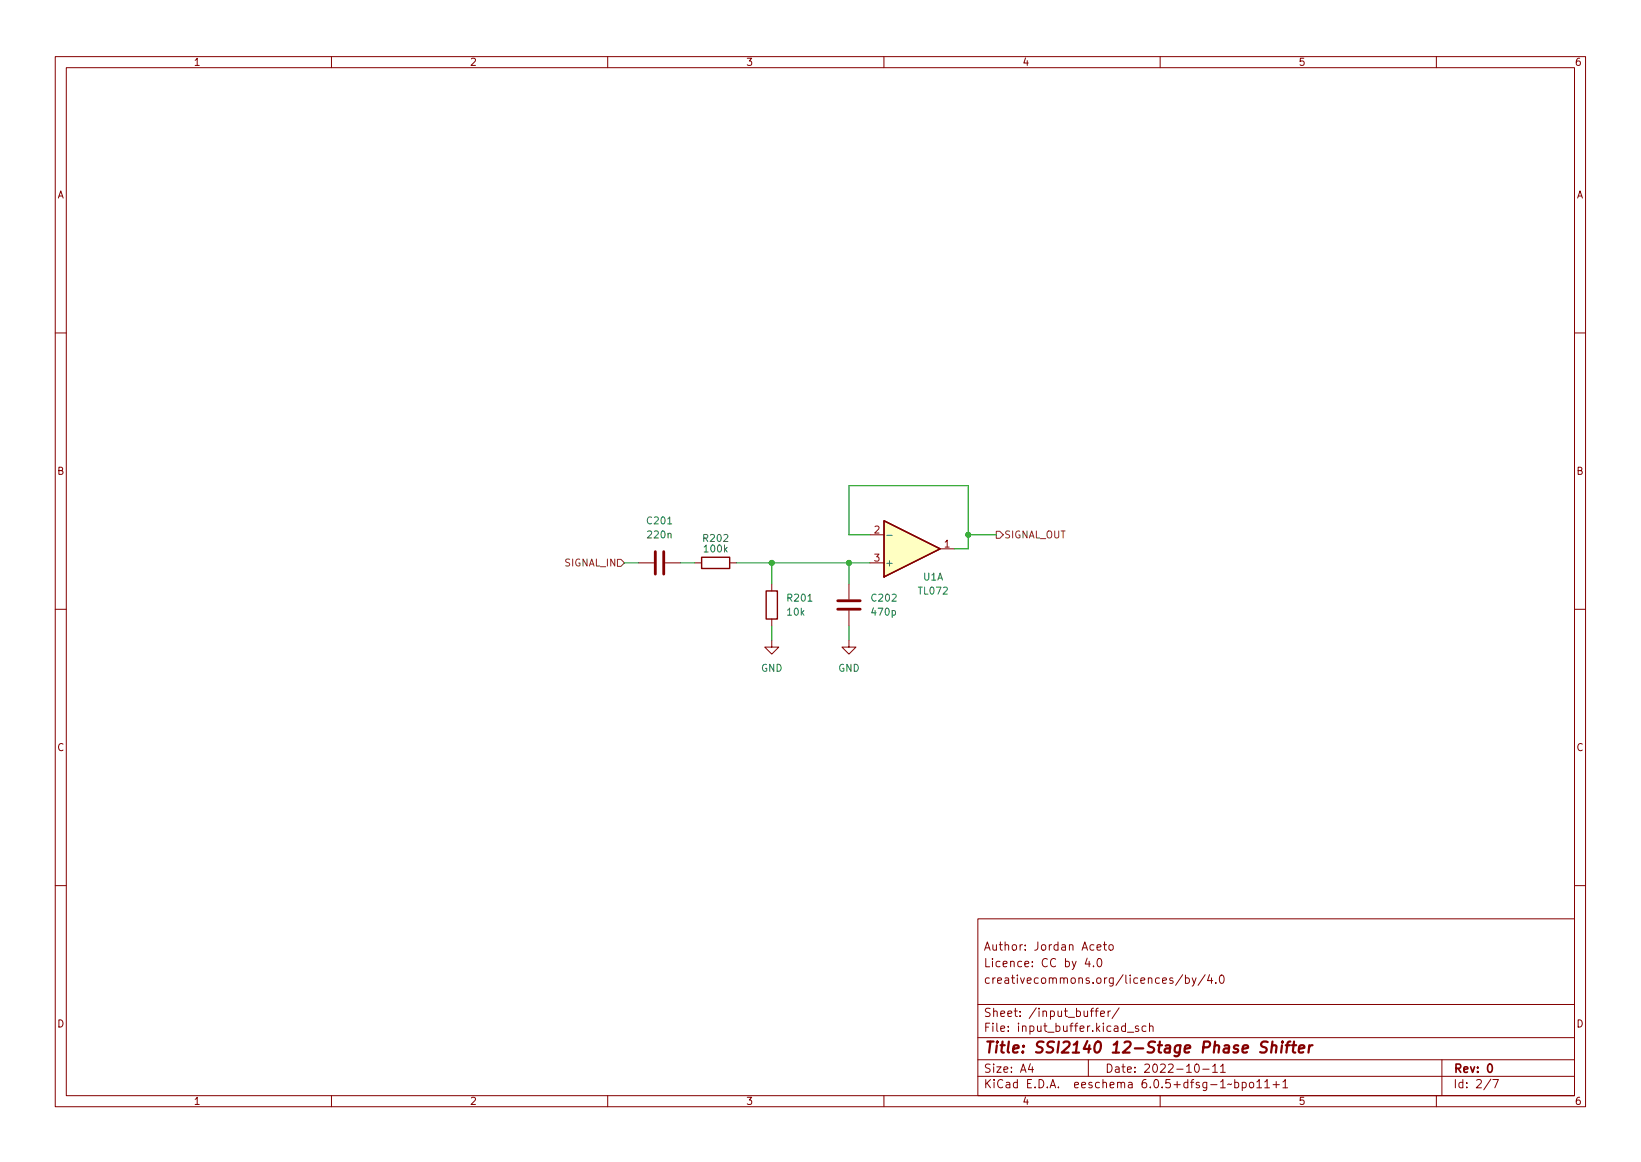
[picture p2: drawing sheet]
<svg xmlns="http://www.w3.org/2000/svg" width="297mm" height="210mm" viewBox="0 0 297 210" stroke-linecap="round" stroke-linejoin="round" font-family="sans-serif">
<g fill="none" stroke="#840000" stroke-width=".18">
<path d="M10 10.2h277v190.1h-277zM12 12.2h273v186.1h-273zM60 10.2v2M110 10.2v2M160 10.2v2M210 10.2v2M260 10.2v2M10 60.2h2M285 60.2h2M157.5 96.8h2.5M170.2 99.3h2.5M10 110.2h2"/>
<path d="M115.6 101.8h2.8M120.4 101.8h2.8M125.7 101.8h1.3M132.1 101.8h1.2M139.7 115.8v1.3h-1.3l1.3 1.3 1.3-1.3h-1.3M139.7 105.7v1.2M139.7 112v1.3M153.7 115.8v1.3h-1.3l1.3 1.3 1.2-1.3h-1.2M153.7 105.7v2.8M153.7 110.5v2.8M157.5 101.8h2.5M285 110.2h2"/>
<path d="M10 160.2h2M177 166.3h108v32h-108zM196.8 173.4l-.4 1h1M197.1 173.9v1M197.9 174.8v.1M198.6 171.4l.7-.1-.1-.3-.4-.1-.2 .2v.8h.6M198.8 173.5l.1-.1a.8 .8 0 0 1 .6 .8 .8 .8 0 0 1-.6 .7 1 1 0 0 1-.1-1.4zM199.7 170.9h.6M199.9 170.4v1.3l.4 .2M200.9 171l.3-.1 .3 .3v.4l-.3 .3h-.3l-.2-.3v-.4zM214.1 176.4l-1.3 1.9M214.6 177l.4-.1 .3 .3v.4l-.2 .3h-.5"/>
<path d="M214.6 176.4v1.5M215.8 176.9l.3 1M216.5 176.9l-.5 1.4-.2 .1M218.1 176.4l-1.2 1.9M218.9 176.4l-.3 1h.9M219.3 176.9v1M220.1 177.8v.1M220.9 176.6l.2-.2a.8 .8 0 0 1 .5 .8 .8 .8 0 0 1-.5 .7l-.2-.1-.2-.4zM285 160.2h2M60 198.3v2M110 198.3v2M160 198.3v2"/>
<path d="M177 194.8h108M177 191.8h108M177 187.8h108M177 181.8h108M186.5 192.5l-.4 1h1M186.9 193v1M197 191.8v3M197.4 182.9h.5M197.9 182.4l-.3 .2v1.3M198.2 182.9h.6M198.8 182.4l-.4 .2v1.3M199.2 183.4l.7-.1v-.3l-.5-.1-.2 .2 .1 .8h.6"/>
<path d="M200.6 182.9v1M201 182.9l-.3 .1-.1 .2M202.6 182.4l-1.3 1.9M204.1 186.8h1.1M206.1 185.7l-.4-.1-.2 .2 .1 .3 .5 .1v.4h-.6M207.4 185.7l-.4-.1-.3 .3v.4l.2 .3h.5M208.1 185.8l.2-.2 .3 .1 .1 .9M208.1 185.1v1.5M210 198.3v2M216.4 192.6l.2-.1a.8 .8 0 0 1 .5 .8 .8 .8 0 0 1-.5 .7 1 1 0 0 1-.2-1.4zM217.7 193.5h1.2M219.5 193l.4-.5v1.5"/>
<path d="M219.5 194h.9M220.9 193l.5-.5v1.5M220.9 194h.9M223.5 195.9l.4-.1 .3 .3v.4l-.1 .3h-.6M223.5 195.3v1.5M224.9 195.9l.4-.1 .3 .3v.4l-.2 .3h-.5M224.9 195.8v1.5M226.3 195.9l.3-.1 .3 .3v.4l-.3 .3h-.3l-.2-.3v-.4zM227.5 195.8l.4-.5v1.5M227.5 196.8h.9M228.9 195.8l.5-.5v1.5M228.9 196.8h.9"/>
<path d="M230.4 196.3h1.2M231 195.7v1.1M232.2 195.8l.4-.5v1.5M232.2 196.8h.9M260 198.3v2M261 191.8v6.5M269.9 195.3l-1.3 1.9M270.2 195.3h1l-.6 1.5"/>
</g>
<path d="M269.4 192.7l.2-.2a.8 .8 0 0 1 .5 .8 .8 .8 0 0 1-.5 .7l-.2-.1-.1-.4z" fill="none" stroke="#840000" stroke-width=".3"/>
<path d="M229.5 188.6a.85 .85 0 0 0-1.1 .1 .45 .45 0 0 0 .2 .7l.4 .1a.49 .49 0 0 1 .3 .5 .49 .49 0 0 1-.5 .5l-.7-.1M230.2 189.3a.49 .49 0 0 1 .9 .1l-.2 1.1M230.3 188.5l-.2 2M232.1 189.1l-.2 1.4M232.1 188.5l-.1 .1 .1 .1 .1-.1-.1-.1v.2M232.7 189.1h.8M233.6 188.5l-.4 .1-.1 .1-.3 1.8M233.9 189.1h.7M234.2 188.5l-.2 1.7 .1 .2 .4 .1M235.1 189.8l1-.2-.1-.4-.1-.1-.6 .1-.2 1 .2 .3 .6-.1M237 189.1l-.2 1.4M237.6 189.1l-.4 .1-.2 .3" fill="none" stroke="#840000" stroke-width=".4"/>
<path d="M118.6 99.8v4.1M120.1 99.8v4.1M151.6 108.7h4.1M151.6 110.2h4.1" fill="none" stroke="#840000" stroke-width=".51"/>
<path d="M160 94.2l10.2 5.1-10.2 5.1zM127 100.8h5.1v2.1h-5.1zM138.7 106.9h2v5.1h-2z" fill="none" stroke="#840000" stroke-width=".25"/>
<path d="M160 94.2l10.2 5.1-10.2 5.1z" fill="#ffffc2" stroke="#ffffc2" stroke-width=".18"/>
<path d="M160.5 96.9h1" fill="none" stroke="#006464" stroke-width=".18"/>
<path d="M180.3 96.1h.7l.6 .7-.6 .6h-.7zM111.8 101.2h.6l.6 .6-.6 .7h-.6z" fill="none" stroke="#725600" stroke-width=".18"/>
<path d="M157.5 96.8h-3.8v-8.9h21.6v11.4h-2.6M175.3 96.8h5M113 101.8h2.6M123.2 101.8h2.5M133.3 101.8h24.2M139.7 101.8v3.9M139.7 113.3v2.5M153.7 101.8v3.9M153.7 113.3v2.5" fill="none" stroke="#009600" stroke-width=".18"/>
<g fill="#009600" stroke="#009600" stroke-width=".18">
<circle cx="139.7" cy="101.8" r=".46"/>
<circle cx="153.7" cy="101.8" r=".46"/>
<circle cx="175.3" cy="96.8" r=".46"/>
</g>
<text font-size="2.8" fill="#840000" x="178" y="190.6">Title: SSI2140 12-Stage Phase Shifter</text>
<g font-size="2.1" fill="#840000">
<text x="178" y="172">Author: Jordan Aceto</text>
<text x="178" y="178">creativecommons.org/licences/by/4.0</text>
<text x="178" y="175">Licence: CC by 4.0</text>
<text x="178" y="184">Sheet: /input_buffer/</text>
<text x="178" y="186.7">File: input_buffer.kicad_sch</text>
<text x="178" y="196.9">KiCad E.D.A. eeschema 6.0.5+dfsg-1~bpo11+1</text>
<text x="178" y="194.1">Size: A4</text>
<text x="200" y="194.1">Date: 2022-10-11</text>
<text x="263" y="194.1">Rev: 0</text>
<text x="263" y="196.9">Id: 2/7</text>
</g>
<g font-size="1.8" fill="#840000">
<text x="35" y="11.9">1</text>
<text x="85" y="11.9">2</text>
<text x="135" y="11.9">3</text>
<text x="185" y="11.9">4</text>
<text x="235" y="11.9">5</text>
<text x="285" y="11.9">6</text>
<text x="10.3" y="35.9">A</text>
<text x="285.3" y="35.9">A</text>
<text x="10.3" y="85.9">B</text>
<text x="285.3" y="85.9">B</text>
<text x="10.3" y="135.9">C</text>
<text x="285.3" y="135.9">C</text>
<text x="10.3" y="185.9">D</text>
<text x="285.3" y="185.9">D</text>
<text x="35" y="199.9">1</text>
<text x="85" y="199.9">2</text>
<text x="135" y="199.9">3</text>
<text x="185" y="199.9">4</text>
<text x="235" y="199.9">5</text>
<text x="285" y="199.9">6</text>
</g>
<g font-size="1.8" fill="#006464">
<text x="117.3" y="94.9">C201</text>
<text x="117.4" y="97.4">220n</text>
<text x="127.4" y="98">R202</text>
<text x="127.6" y="99.9">100k</text>
<text x="160.1" y="102.5">+</text>
<text x="166.4" y="107.6">TL072</text>
<text x="167.1" y="105">U1A</text>
<text x="142.6" y="111.4">10k</text>
<text x="142.7" y="108.8">R201</text>
<text x="157.9" y="108.8">C202</text>
<text x="157.9" y="111.4">470p</text>
<text x="137.7" y="121.5">GND</text>
<text x="151.7" y="121.5">GND</text>
</g>
<g font-size="1.8" fill="#a90000">
<text x="158.3" y="96.5">2</text>
<text x="158.3" y="101.6">3</text>
<text x="171" y="99.1">1</text>
</g>
<g font-size="1.8" fill="#725600">
<text x="181.7" y="97.4">SIGNAL_OUT</text>
<text x="102.2" y="102.5">SIGNAL_IN</text>
</g>
</svg>
